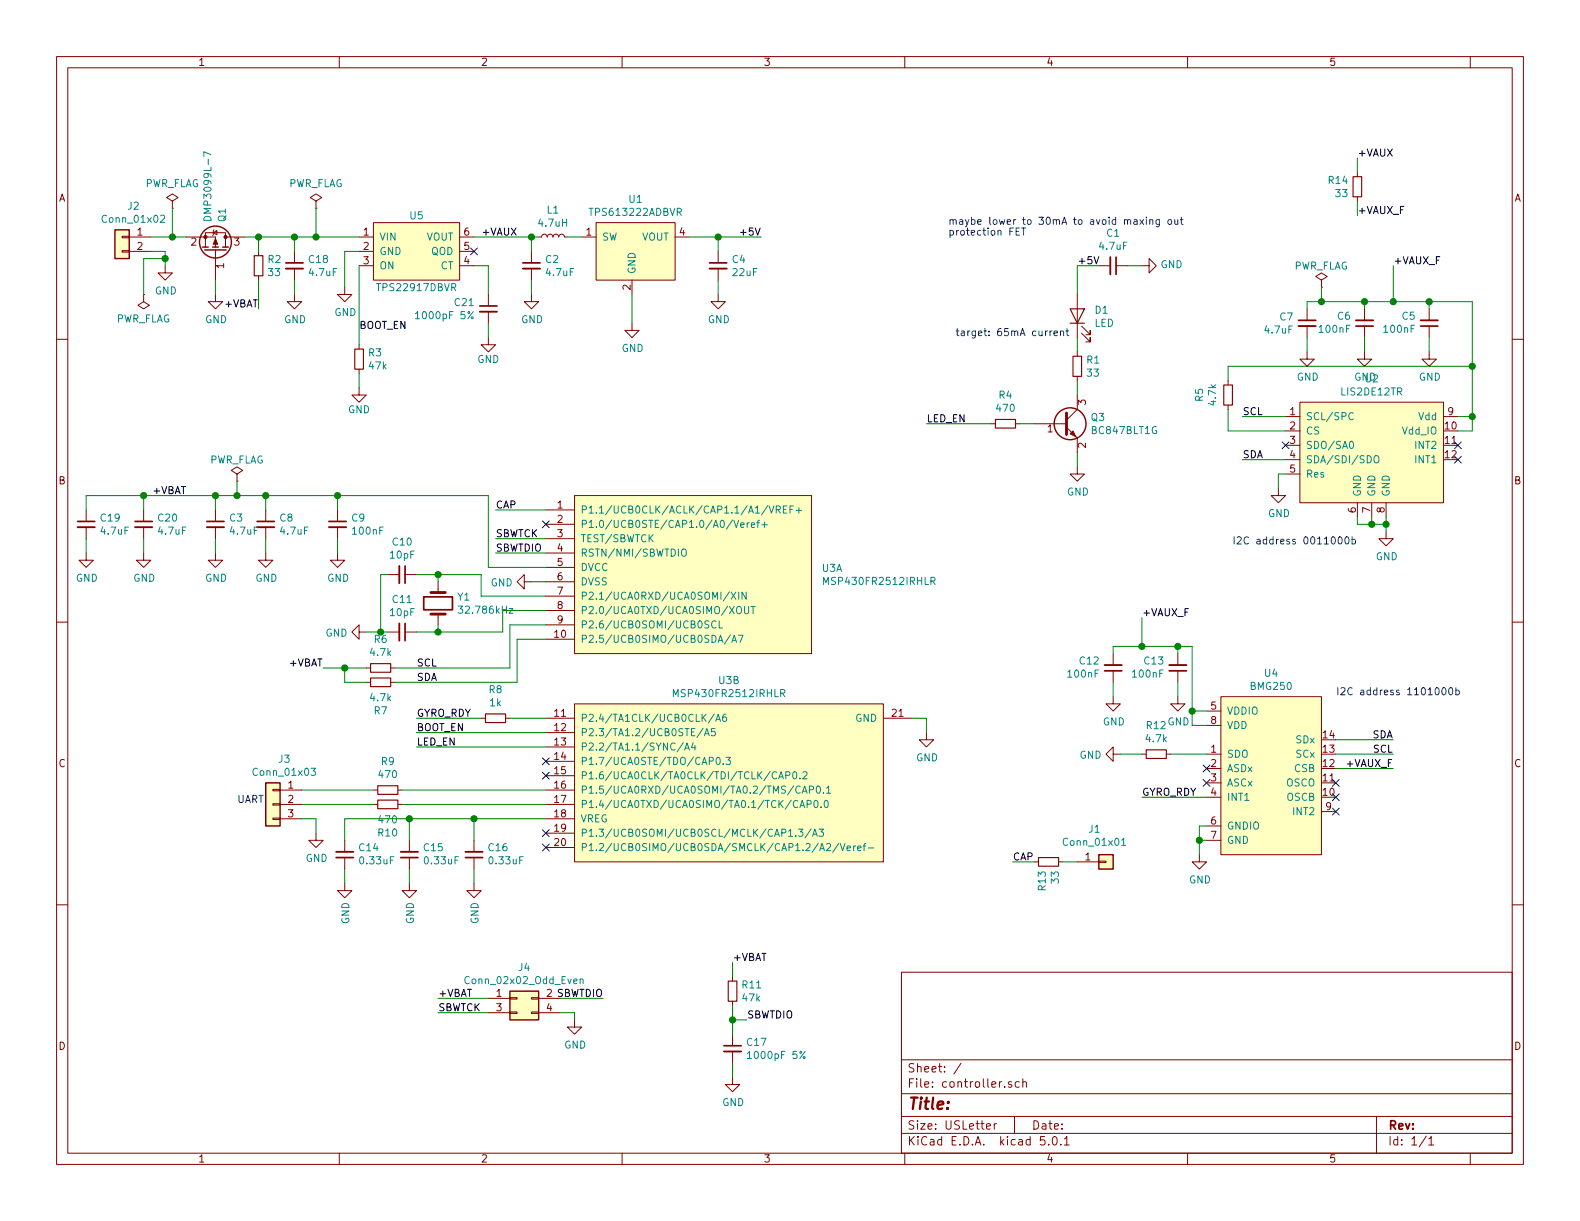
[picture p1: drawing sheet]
EESchema Schematic File Version 4
LIBS:controller-cache
EELAYER 26 0
EELAYER END
$Descr USLetter 11000 8500
encoding utf-8
Sheet 1 1
Title ""
Date ""
Rev ""
Comp ""
Comment1 ""
Comment2 ""
Comment3 ""
Comment4 ""
$EndDescr
$Comp
L controllerparts:LIS2DE12TR U2
U 1 1
P 9550 3100
F 0 "U2" H 9550 3565 50  0000 C CNN
F 1 "LIS2DE12TR" H 9550 3474 50  0000 C CNN
F 2 "controller:ST_LGA12" H 9550 3100 50  0001 C CNN
F 3 "" H 9550 3100 50  0001 C CNN
F 4 "511-LIS2DE12TR" H 9550 3100 50  0001 C CNN "Mouser"
	1    9550 3100
	1    0    0    -1  
$EndComp
$Comp
L controllerparts:BMG250 U4
U 1 1
P 8850 5150
F 0 "U4" H 8850 5615 50  0000 C CNN
F 1 "BMG250" H 8850 5524 50  0000 C CNN
F 2 "controller:Bosch_LGA14" H 8850 5150 50  0001 C CNN
F 3 "" H 8850 5150 50  0001 C CNN
F 4 "262-BMG250" H 8850 5150 50  0001 C CNN "Mouser"
	1    8850 5150
	1    0    0    -1  
$EndComp
$Comp
L controllerparts:TPS613222ADBVR U1
U 1 1
P 4400 1650
F 0 "U1" H 4425 1915 50  0000 C CNN
F 1 "TPS613222ADBVR" H 4425 1824 50  0000 C CNN
F 2 "TO_SOT_Packages_SMD:SOT-23-5_HandSoldering" H 4400 1650 50  0001 C CNN
F 3 "" H 4400 1650 50  0001 C CNN
F 4 "595-TPS613222ADBVR" H 4400 1650 50  0001 C CNN "Mouser"
	1    4400 1650
	1    0    0    -1  
$EndComp
$Comp
L Connector_Generic:Conn_01x02 J2
U 1 1
P 850 1650
F 0 "J2" H 770 1867 50  0000 C CNN
F 1 "Conn_01x02" H 770 1776 50  0000 C CNN
F 2 "Socket_Strips:Socket_Strip_Straight_1x02_Pitch1.27mm" H 850 1650 50  0001 C CNN
F 3 "~" H 850 1650 50  0001 C CNN
F 4 "NoPart" H 850 1650 50  0001 C CNN "Mouser"
	1    850  1650
	-1   0    0    -1  
$EndComp
$Comp
L power:GND #PWR0101
U 1 1
P 9650 3700
F 0 "#PWR0101" H 9650 3450 50  0001 C CNN
F 1 "GND" H 9655 3527 50  0000 C CNN
F 2 "" H 9650 3700 50  0001 C CNN
F 3 "" H 9650 3700 50  0001 C CNN
	1    9650 3700
	1    0    0    -1  
$EndComp
Wire Wire Line
	9650 3600 9650 3650
Wire Wire Line
	9550 3600 9550 3650
Wire Wire Line
	9550 3650 9650 3650
Wire Wire Line
	9450 3600 9450 3650
Wire Wire Line
	9450 3650 9550 3650
Connection ~ 9550 3650
$Comp
L power:GND #PWR0102
U 1 1
P 8350 5950
F 0 "#PWR0102" H 8350 5700 50  0001 C CNN
F 1 "GND" H 8355 5777 50  0000 C CNN
F 2 "" H 8350 5950 50  0001 C CNN
F 3 "" H 8350 5950 50  0001 C CNN
	1    8350 5950
	1    0    0    -1  
$EndComp
Wire Wire Line
	8400 5850 8350 5850
Wire Wire Line
	8350 5850 8350 5950
Wire Wire Line
	8400 5750 8350 5750
Wire Wire Line
	8350 5750 8350 5850
Connection ~ 8350 5850
$Comp
L power:GND #PWR0103
U 1 1
P 8900 3400
F 0 "#PWR0103" H 8900 3150 50  0001 C CNN
F 1 "GND" H 8905 3227 50  0000 C CNN
F 2 "" H 8900 3400 50  0001 C CNN
F 3 "" H 8900 3400 50  0001 C CNN
	1    8900 3400
	1    0    0    -1  
$EndComp
Wire Wire Line
	8950 3300 8900 3300
Wire Wire Line
	8900 3300 8900 3400
$Comp
L power:GND #PWR0104
U 1 1
P 4400 2250
F 0 "#PWR0104" H 4400 2000 50  0001 C CNN
F 1 "GND" H 4405 2077 50  0000 C CNN
F 2 "" H 4400 2250 50  0001 C CNN
F 3 "" H 4400 2250 50  0001 C CNN
	1    4400 2250
	1    0    0    -1  
$EndComp
Wire Wire Line
	4400 2050 4400 2250
$Comp
L power:GND #PWR0105
U 1 1
P 6450 5100
F 0 "#PWR0105" H 6450 4850 50  0001 C CNN
F 1 "GND" H 6455 4927 50  0000 C CNN
F 2 "" H 6450 5100 50  0001 C CNN
F 3 "" H 6450 5100 50  0001 C CNN
	1    6450 5100
	1    0    0    -1  
$EndComp
Wire Wire Line
	6450 5100 6450 5000
Wire Wire Line
	6450 5000 6350 5000
$Comp
L Device:C_Small C4
U 1 1
P 5000 1850
F 0 "C4" H 5092 1896 50  0000 L CNN
F 1 "22uF" H 5092 1805 50  0000 L CNN
F 2 "Capacitors_SMD:C_0805_HandSoldering" H 5000 1850 50  0001 C CNN
F 3 "~" H 5000 1850 50  0001 C CNN
F 4 "963-LMK212BJ226MG-T" H 5000 1850 50  0001 C CNN "Mouser"
	1    5000 1850
	1    0    0    -1  
$EndComp
$Comp
L power:GND #PWR0106
U 1 1
P 5000 2050
F 0 "#PWR0106" H 5000 1800 50  0001 C CNN
F 1 "GND" H 5005 1877 50  0000 C CNN
F 2 "" H 5000 2050 50  0001 C CNN
F 3 "" H 5000 2050 50  0001 C CNN
	1    5000 2050
	1    0    0    -1  
$EndComp
Wire Wire Line
	4800 1650 5000 1650
Wire Wire Line
	5000 1650 5000 1750
Wire Wire Line
	5000 1950 5000 2050
$Comp
L Device:L_Small L1
U 1 1
P 3850 1650
F 0 "L1" V 4035 1650 50  0000 C CNN
F 1 "4.7uH" V 3944 1650 50  0000 C CNN
F 2 "Inductors:Inductor_Taiyo-Yuden_NR-24xx_HandSoldering" H 3850 1650 50  0001 C CNN
F 3 "~" H 3850 1650 50  0001 C CNN
F 4 "963-NRH2410T4R7MN" V 3850 1650 50  0001 C CNN "Mouser"
	1    3850 1650
	0    -1   -1   0   
$EndComp
Wire Wire Line
	3950 1650 4050 1650
Wire Wire Line
	3750 1650 3700 1650
Wire Wire Line
	1500 3450 1500 3550
$Comp
L power:GND #PWR0107
U 1 1
P 1500 3850
F 0 "#PWR0107" H 1500 3600 50  0001 C CNN
F 1 "GND" H 1505 3677 50  0000 C CNN
F 2 "" H 1500 3850 50  0001 C CNN
F 3 "" H 1500 3850 50  0001 C CNN
	1    1500 3850
	1    0    0    -1  
$EndComp
Wire Wire Line
	1500 3750 1500 3850
Text Label 1300 3450 2    50   ~ 0
+VBAT
$Comp
L power:GND #PWR0108
U 1 1
P 1150 1850
F 0 "#PWR0108" H 1150 1600 50  0001 C CNN
F 1 "GND" H 1155 1677 50  0000 C CNN
F 2 "" H 1150 1850 50  0001 C CNN
F 3 "" H 1150 1850 50  0001 C CNN
	1    1150 1850
	1    0    0    -1  
$EndComp
Wire Wire Line
	1150 1850 1150 1800
Wire Wire Line
	1150 1750 1050 1750
Text Label 5300 1650 2    50   ~ 0
+5V
Wire Wire Line
	5300 1650 5000 1650
Connection ~ 5000 1650
Wire Wire Line
	1050 1650 1200 1650
Text Label 2500 2300 0    50   ~ 0
BOOT_EN
Text Label 7500 1850 0    50   ~ 0
+5V
Wire Wire Line
	7500 2350 7500 2450
Text Label 3350 1650 0    50   ~ 0
+VAUX
Wire Wire Line
	8300 4950 8300 5050
Wire Wire Line
	8300 5050 8400 5050
Connection ~ 8300 4950
Wire Wire Line
	8300 4950 8400 4950
$Comp
L Device:C_Small C13
U 1 1
P 8200 4650
F 0 "C13" H 8109 4604 50  0000 R CNN
F 1 "100nF" H 8109 4695 50  0000 R CNN
F 2 "Capacitors_SMD:C_0402" H 8200 4650 50  0001 C CNN
F 3 "~" H 8200 4650 50  0001 C CNN
F 4 "710-885012105018" H 8200 4650 50  0001 C CNN "Mouser"
	1    8200 4650
	1    0    0    1   
$EndComp
$Comp
L Device:C_Small C12
U 1 1
P 7750 4650
F 0 "C12" H 7659 4604 50  0000 R CNN
F 1 "100nF" H 7659 4695 50  0000 R CNN
F 2 "Capacitors_SMD:C_0402" H 7750 4650 50  0001 C CNN
F 3 "~" H 7750 4650 50  0001 C CNN
F 4 "710-885012105018" H 7750 4650 50  0001 C CNN "Mouser"
	1    7750 4650
	1    0    0    1   
$EndComp
Wire Wire Line
	8300 4500 8200 4500
Wire Wire Line
	7750 4500 7750 4550
Wire Wire Line
	8200 4500 8200 4550
Connection ~ 8200 4500
Wire Wire Line
	8200 4500 7950 4500
Wire Wire Line
	8300 4500 8300 4950
$Comp
L power:GND #PWR0109
U 1 1
P 7750 4850
F 0 "#PWR0109" H 7750 4600 50  0001 C CNN
F 1 "GND" H 7755 4677 50  0000 C CNN
F 2 "" H 7750 4850 50  0001 C CNN
F 3 "" H 7750 4850 50  0001 C CNN
	1    7750 4850
	1    0    0    -1  
$EndComp
Wire Wire Line
	7750 4750 7750 4850
$Comp
L power:GND #PWR0110
U 1 1
P 8200 4850
F 0 "#PWR0110" H 8200 4600 50  0001 C CNN
F 1 "GND" H 8205 4677 50  0000 C CNN
F 2 "" H 8200 4850 50  0001 C CNN
F 3 "" H 8200 4850 50  0001 C CNN
	1    8200 4850
	1    0    0    -1  
$EndComp
Wire Wire Line
	8200 4750 8200 4850
Text Label 9450 1100 0    50   ~ 0
+VAUX
$Comp
L Device:C_Small C5
U 1 1
P 9950 2250
F 0 "C5" H 9859 2204 50  0000 R CNN
F 1 "100nF" H 9859 2295 50  0000 R CNN
F 2 "Capacitors_SMD:C_0402" H 9950 2250 50  0001 C CNN
F 3 "~" H 9950 2250 50  0001 C CNN
F 4 "710-885012105018" H 9950 2250 50  0001 C CNN "Mouser"
	1    9950 2250
	1    0    0    1   
$EndComp
$Comp
L Device:C_Small C6
U 1 1
P 9500 2250
F 0 "C6" H 9409 2204 50  0000 R CNN
F 1 "100nF" H 9409 2295 50  0000 R CNN
F 2 "Capacitors_SMD:C_0402" H 9500 2250 50  0001 C CNN
F 3 "~" H 9500 2250 50  0001 C CNN
F 4 "710-885012105018" H 9500 2250 50  0001 C CNN "Mouser"
	1    9500 2250
	1    0    0    1   
$EndComp
Wire Wire Line
	9500 2100 9500 2150
Connection ~ 9500 2100
Wire Wire Line
	9950 2100 9950 2150
Connection ~ 9950 2100
Wire Wire Line
	9950 2100 9700 2100
$Comp
L power:GND #PWR0111
U 1 1
P 9500 2450
F 0 "#PWR0111" H 9500 2200 50  0001 C CNN
F 1 "GND" H 9505 2277 50  0000 C CNN
F 2 "" H 9500 2450 50  0001 C CNN
F 3 "" H 9500 2450 50  0001 C CNN
	1    9500 2450
	1    0    0    -1  
$EndComp
Wire Wire Line
	9500 2350 9500 2450
$Comp
L power:GND #PWR0112
U 1 1
P 9950 2450
F 0 "#PWR0112" H 9950 2200 50  0001 C CNN
F 1 "GND" H 9955 2277 50  0000 C CNN
F 2 "" H 9950 2450 50  0001 C CNN
F 3 "" H 9950 2450 50  0001 C CNN
	1    9950 2450
	1    0    0    -1  
$EndComp
Wire Wire Line
	9950 2350 9950 2450
Wire Wire Line
	10250 2100 10250 2550
Wire Wire Line
	10250 2900 10150 2900
Wire Wire Line
	10250 2900 10250 3000
Wire Wire Line
	10250 3000 10150 3000
Connection ~ 10250 2900
$Comp
L controllerparts:MSP430FR2512IRHLR U3
U 2 1
P 4900 4800
F 0 "U3" H 5075 4865 50  0000 C CNN
F 1 "MSP430FR2512IRHLR" H 5075 4774 50  0000 C CNN
F 2 "controller:TI_MSP430_VQFN20" H 4900 4800 50  0001 C CNN
F 3 "" H 4900 4800 50  0001 C CNN
F 4 "595-430FR2512IRHLR" H 4900 4800 50  0001 C CNN "Mouser"
	2    4900 4800
	1    0    0    -1  
$EndComp
$Comp
L Device:C_Small C16
U 1 1
P 3300 5950
F 0 "C16" H 3208 5904 50  0000 R CNN
F 1 "0.33uF" H 3208 5995 50  0000 R CNN
F 2 "Capacitors_SMD:C_0402" H 3300 5950 50  0001 C CNN
F 3 "~" H 3300 5950 50  0001 C CNN
F 4 "710-885012105003" H 3300 5950 50  0001 C CNN "Mouser"
	1    3300 5950
	-1   0    0    1   
$EndComp
$Comp
L power:GND #PWR0113
U 1 1
P 3300 6150
F 0 "#PWR0113" H 3300 5900 50  0001 C CNN
F 1 "GND" V 3305 6022 50  0000 R CNN
F 2 "" H 3300 6150 50  0001 C CNN
F 3 "" H 3300 6150 50  0001 C CNN
	1    3300 6150
	1    0    0    -1  
$EndComp
Wire Wire Line
	3300 5850 3300 5700
Wire Wire Line
	3300 5700 3800 5700
Wire Wire Line
	3300 6050 3300 6150
Wire Wire Line
	2800 5600 3800 5600
Wire Wire Line
	2800 5500 3800 5500
$Comp
L Device:Crystal Y1
U 1 1
P 3050 4200
F 0 "Y1" V 3004 4069 50  0000 R CNN
F 1 "32.786kHz" V 3095 4069 50  0000 R CNN
F 2 "Crystals:Crystal_DS26_d2.0mm_l6.0mm_Horizontal" H 3050 4200 50  0001 C CNN
F 3 "~" H 3050 4200 50  0001 C CNN
F 4 "520-ECS327-6-13-X" V 3050 4200 50  0001 C CNN "Mouser"
	1    3050 4200
	0    -1   1    0   
$EndComp
$Comp
L Device:C_Small C10
U 1 1
P 2800 4000
F 0 "C10" V 2571 4000 50  0000 C CNN
F 1 "10pF" V 2662 4000 50  0000 C CNN
F 2 "Capacitors_SMD:C_0402" H 2800 4000 50  0001 C CNN
F 3 "~" H 2800 4000 50  0001 C CNN
F 4 "81-GCQ1555C1H100RB1D" H 2800 4000 50  0001 C CNN "Mouser"
	1    2800 4000
	0    1    1    0   
$EndComp
$Comp
L Device:C_Small C11
U 1 1
P 2800 4400
F 0 "C11" V 2571 4400 50  0000 C CNN
F 1 "10pF" V 2662 4400 50  0000 C CNN
F 2 "Capacitors_SMD:C_0402" H 2800 4400 50  0001 C CNN
F 3 "~" H 2800 4400 50  0001 C CNN
F 4 "81-GCQ1555C1H100RB1D" V 2800 4400 50  0001 C CNN "Mouser"
	1    2800 4400
	0    1    1    0   
$EndComp
Wire Wire Line
	2900 4400 3050 4400
Wire Wire Line
	3050 4400 3050 4350
Wire Wire Line
	3800 4250 3500 4250
Wire Wire Line
	3500 4250 3500 4400
Wire Wire Line
	3500 4400 3050 4400
Connection ~ 3050 4400
Wire Wire Line
	2900 4000 3050 4000
Wire Wire Line
	3050 4000 3050 4050
Wire Wire Line
	3050 4000 3350 4000
Wire Wire Line
	3350 4000 3350 4150
Wire Wire Line
	3350 4150 3800 4150
Connection ~ 3050 4000
$Comp
L power:GND #PWR0114
U 1 1
P 3700 4050
F 0 "#PWR0114" H 3700 3800 50  0001 C CNN
F 1 "GND" V 3705 3922 50  0000 R CNN
F 2 "" H 3700 4050 50  0001 C CNN
F 3 "" H 3700 4050 50  0001 C CNN
	1    3700 4050
	0    1    1    0   
$EndComp
Wire Wire Line
	3700 4050 3800 4050
$Comp
L controllerparts:MSP430FR2512IRHLR U3
U 1 1
P 4900 3350
F 0 "U3" H 5719 2746 50  0000 L CNN
F 1 "MSP430FR2512IRHLR" H 5719 2655 50  0000 L CNN
F 2 "controller:TI_MSP430_VQFN20" H 4900 3350 50  0001 C CNN
F 3 "" H 4900 3350 50  0001 C CNN
F 4 "595-430FR2512IRHLR" H 4900 3350 50  0001 C CNN "Mouser"
	1    4900 3350
	1    0    0    -1  
$EndComp
Wire Wire Line
	2650 4000 2700 4000
$Comp
L power:GND #PWR0115
U 1 1
P 2550 4400
F 0 "#PWR0115" H 2550 4150 50  0001 C CNN
F 1 "GND" V 2555 4272 50  0000 R CNN
F 2 "" H 2550 4400 50  0001 C CNN
F 3 "" H 2550 4400 50  0001 C CNN
	1    2550 4400
	0    1    1    0   
$EndComp
Wire Wire Line
	2550 4400 2650 4400
Wire Wire Line
	3550 4650 3550 4350
Wire Wire Line
	3550 4350 3800 4350
Wire Wire Line
	3600 4750 3600 4450
Wire Wire Line
	3600 4450 3800 4450
$Comp
L Device:C_Small C8
U 1 1
P 1850 3650
F 0 "C8" H 1942 3696 50  0000 L CNN
F 1 "4.7uF" H 1942 3605 50  0000 L CNN
F 2 "Capacitors_SMD:C_0603_HandSoldering" H 1850 3650 50  0001 C CNN
F 3 "~" H 1850 3650 50  0001 C CNN
F 4 "810-CGB3B1X5R1A475MC" H 1850 3650 50  0001 C CNN "Mouser"
	1    1850 3650
	1    0    0    -1  
$EndComp
$Comp
L Device:C_Small C9
U 1 1
P 2350 3650
F 0 "C9" H 2442 3696 50  0000 L CNN
F 1 "100nF" H 2442 3605 50  0000 L CNN
F 2 "Capacitors_SMD:C_0402" H 2350 3650 50  0001 C CNN
F 3 "~" H 2350 3650 50  0001 C CNN
F 4 "710-885012105018" H 2350 3650 50  0001 C CNN "Mouser"
	1    2350 3650
	1    0    0    -1  
$EndComp
Wire Wire Line
	2350 3550 2350 3450
Wire Wire Line
	3400 3950 3800 3950
Wire Wire Line
	2350 3450 3400 3450
Wire Wire Line
	3400 3450 3400 3950
Wire Wire Line
	1850 3550 1850 3450
Wire Wire Line
	1850 3450 2350 3450
Connection ~ 2350 3450
Text Label 1800 2150 2    50   ~ 0
+VBAT
$Comp
L power:GND #PWR0116
U 1 1
P 1850 3850
F 0 "#PWR0116" H 1850 3600 50  0001 C CNN
F 1 "GND" H 1855 3677 50  0000 C CNN
F 2 "" H 1850 3850 50  0001 C CNN
F 3 "" H 1850 3850 50  0001 C CNN
	1    1850 3850
	1    0    0    -1  
$EndComp
$Comp
L power:GND #PWR0117
U 1 1
P 2350 3850
F 0 "#PWR0117" H 2350 3600 50  0001 C CNN
F 1 "GND" H 2355 3677 50  0000 C CNN
F 2 "" H 2350 3850 50  0001 C CNN
F 3 "" H 2350 3850 50  0001 C CNN
	1    2350 3850
	1    0    0    -1  
$EndComp
Wire Wire Line
	2650 4000 2650 4400
Connection ~ 2650 4400
Wire Wire Line
	2650 4400 2700 4400
Wire Wire Line
	2350 3750 2350 3850
Wire Wire Line
	1850 3750 1850 3850
Wire Wire Line
	3450 3750 3800 3750
Wire Wire Line
	3450 3850 3800 3850
Text Label 3450 3750 0    50   ~ 0
SBWTCK
Text Label 3450 3850 0    50   ~ 0
SBWTDIO
$Comp
L Device:R_Small R9
U 1 1
P 2700 5500
F 0 "R9" V 2896 5500 50  0000 C CNN
F 1 "470" V 2805 5500 50  0000 C CNN
F 2 "Resistors_SMD:R_0402" H 2700 5500 50  0001 C CNN
F 3 "~" H 2700 5500 50  0001 C CNN
F 4 "791-RMC1/16S-471JTH" H 2700 5500 50  0001 C CNN "Mouser"
	1    2700 5500
	0    -1   -1   0   
$EndComp
$Comp
L Device:R_Small R10
U 1 1
P 2700 5600
F 0 "R10" V 2896 5600 50  0000 C CNN
F 1 "470" V 2805 5600 50  0000 C CNN
F 2 "Resistors_SMD:R_0402" H 2700 5600 50  0001 C CNN
F 3 "~" H 2700 5600 50  0001 C CNN
F 4 "791-RMC1/16S-471JTH" H 2700 5600 50  0001 C CNN "Mouser"
	1    2700 5600
	0    -1   1    0   
$EndComp
Wire Wire Line
	2100 5600 2600 5600
$Comp
L power:GND #PWR0118
U 1 1
P 7500 3250
F 0 "#PWR0118" H 7500 3000 50  0001 C CNN
F 1 "GND" H 7505 3077 50  0000 C CNN
F 2 "" H 7500 3250 50  0001 C CNN
F 3 "" H 7500 3250 50  0001 C CNN
	1    7500 3250
	1    0    0    -1  
$EndComp
Wire Wire Line
	7500 3150 7500 3250
Wire Wire Line
	7500 2650 7500 2750
Wire Wire Line
	7100 2950 7200 2950
Wire Wire Line
	6450 2950 6900 2950
Text Label 6450 2950 0    50   ~ 0
LED_EN
Text Label 2900 5200 0    50   ~ 0
LED_EN
Text Label 2900 4650 0    50   ~ 0
SCL
Text Label 2900 4750 0    50   ~ 0
SDA
$Comp
L Connector_Generic:Conn_01x03 J3
U 1 1
P 1900 5600
F 0 "J3" H 1820 5917 50  0000 C CNN
F 1 "Conn_01x03" H 1820 5826 50  0000 C CNN
F 2 "Socket_Strips:Socket_Strip_Straight_1x03_Pitch1.27mm" H 1900 5600 50  0001 C CNN
F 3 "~" H 1900 5600 50  0001 C CNN
F 4 "NoPart" H 1900 5600 50  0001 C CNN "Mouser"
	1    1900 5600
	-1   0    0    -1  
$EndComp
Wire Wire Line
	2100 5500 2600 5500
$Comp
L power:GND #PWR0119
U 1 1
P 2200 5800
F 0 "#PWR0119" H 2200 5550 50  0001 C CNN
F 1 "GND" H 2205 5627 50  0000 C CNN
F 2 "" H 2200 5800 50  0001 C CNN
F 3 "" H 2200 5800 50  0001 C CNN
	1    2200 5800
	1    0    0    -1  
$EndComp
Wire Wire Line
	2200 5800 2200 5700
Wire Wire Line
	2200 5700 2100 5700
$Comp
L Device:C_Small C15
U 1 1
P 2850 5950
F 0 "C15" H 2758 5904 50  0000 R CNN
F 1 "0.33uF" H 2758 5995 50  0000 R CNN
F 2 "Capacitors_SMD:C_0402" H 2850 5950 50  0001 C CNN
F 3 "~" H 2850 5950 50  0001 C CNN
F 4 "710-885012105003" H 2850 5950 50  0001 C CNN "Mouser"
	1    2850 5950
	-1   0    0    1   
$EndComp
$Comp
L Device:C_Small C14
U 1 1
P 2400 5950
F 0 "C14" H 2308 5904 50  0000 R CNN
F 1 "0.33uF" H 2308 5995 50  0000 R CNN
F 2 "Capacitors_SMD:C_0402" H 2400 5950 50  0001 C CNN
F 3 "~" H 2400 5950 50  0001 C CNN
F 4 "710-885012105003" H 2400 5950 50  0001 C CNN "Mouser"
	1    2400 5950
	-1   0    0    1   
$EndComp
Wire Wire Line
	2850 5850 2850 5700
Wire Wire Line
	2850 5700 3300 5700
Connection ~ 3300 5700
Wire Wire Line
	2400 5850 2400 5700
Wire Wire Line
	2400 5700 2850 5700
Connection ~ 2850 5700
$Comp
L power:GND #PWR0120
U 1 1
P 2850 6150
F 0 "#PWR0120" H 2850 5900 50  0001 C CNN
F 1 "GND" V 2855 6022 50  0000 R CNN
F 2 "" H 2850 6150 50  0001 C CNN
F 3 "" H 2850 6150 50  0001 C CNN
	1    2850 6150
	1    0    0    -1  
$EndComp
$Comp
L power:GND #PWR0121
U 1 1
P 2400 6150
F 0 "#PWR0121" H 2400 5900 50  0001 C CNN
F 1 "GND" V 2405 6022 50  0000 R CNN
F 2 "" H 2400 6150 50  0001 C CNN
F 3 "" H 2400 6150 50  0001 C CNN
	1    2400 6150
	1    0    0    -1  
$EndComp
Wire Wire Line
	2400 6050 2400 6150
Wire Wire Line
	2850 6050 2850 6150
Text Label 2900 5100 0    50   ~ 0
BOOT_EN
Wire Wire Line
	2900 5100 3800 5100
Wire Wire Line
	2900 5200 3800 5200
Text Label 3450 3550 0    50   ~ 0
CAP
Wire Wire Line
	3450 3550 3800 3550
$Comp
L Connector_Generic:Conn_02x02_Odd_Even J4
U 1 1
P 3600 6950
F 0 "J4" H 3650 7167 50  0000 C CNN
F 1 "Conn_02x02_Odd_Even" H 3650 7076 50  0000 C CNN
F 2 "Socket_Strips:Socket_Strip_Straight_2x02_Pitch1.27mm" H 3600 6950 50  0001 C CNN
F 3 "~" H 3600 6950 50  0001 C CNN
F 4 "NoPart" H 3600 6950 50  0001 C CNN "Mouser"
	1    3600 6950
	1    0    0    -1  
$EndComp
$Comp
L power:GND #PWR0122
U 1 1
P 4000 7100
F 0 "#PWR0122" H 4000 6850 50  0001 C CNN
F 1 "GND" H 4005 6927 50  0000 C CNN
F 2 "" H 4000 7100 50  0001 C CNN
F 3 "" H 4000 7100 50  0001 C CNN
	1    4000 7100
	1    0    0    -1  
$EndComp
Wire Wire Line
	4000 7100 4000 7050
Wire Wire Line
	4000 7050 3900 7050
Wire Wire Line
	3050 6950 3400 6950
Wire Wire Line
	3050 7050 3400 7050
Wire Wire Line
	4200 6950 3900 6950
Text Label 3050 7050 0    50   ~ 0
SBWTCK
Text Label 4200 6950 2    50   ~ 0
SBWTDIO
Text Label 3050 6950 0    50   ~ 0
+VBAT
Text Label 5200 7100 0    50   ~ 0
SBWTDIO
$Comp
L Device:R_Small R11
U 1 1
P 5100 6900
F 0 "R11" H 5159 6946 50  0000 L CNN
F 1 "47k" H 5159 6855 50  0000 L CNN
F 2 "Resistors_SMD:R_0603_HandSoldering" H 5100 6900 50  0001 C CNN
F 3 "~" H 5100 6900 50  0001 C CNN
F 4 "603-RC0603JR-0747KL" H 5100 6900 50  0001 C CNN "Mouser"
	1    5100 6900
	1    0    0    -1  
$EndComp
Wire Wire Line
	5100 7000 5100 7100
Wire Wire Line
	5100 7100 5200 7100
$Comp
L Device:C_Small C17
U 1 1
P 5100 7300
F 0 "C17" H 5192 7346 50  0000 L CNN
F 1 "1000pF 5%" H 5192 7255 50  0000 L CNN
F 2 "Capacitors_SMD:C_0805_HandSoldering" H 5100 7300 50  0001 C CNN
F 3 "~" H 5100 7300 50  0001 C CNN
F 4 "710-885012207033" H 5100 7300 50  0001 C CNN "Mouser"
	1    5100 7300
	1    0    0    -1  
$EndComp
Wire Wire Line
	5100 7100 5100 7200
Connection ~ 5100 7100
Wire Wire Line
	5100 6700 5100 6800
Text Label 5100 6700 0    50   ~ 0
+VBAT
$Comp
L power:GND #PWR0123
U 1 1
P 5100 7500
F 0 "#PWR0123" H 5100 7250 50  0001 C CNN
F 1 "GND" H 5105 7327 50  0000 C CNN
F 2 "" H 5100 7500 50  0001 C CNN
F 3 "" H 5100 7500 50  0001 C CNN
	1    5100 7500
	1    0    0    -1  
$EndComp
Wire Wire Line
	5100 7400 5100 7500
$Comp
L Device:C_Small C2
U 1 1
P 3700 1850
F 0 "C2" H 3792 1896 50  0000 L CNN
F 1 "4.7uF" H 3792 1805 50  0000 L CNN
F 2 "Capacitors_SMD:C_0603_HandSoldering" H 3700 1850 50  0001 C CNN
F 3 "~" H 3700 1850 50  0001 C CNN
F 4 "810-CGB3B1X5R1A475MC" H 3700 1850 50  0001 C CNN "Mouser"
	1    3700 1850
	1    0    0    -1  
$EndComp
$Comp
L power:GND #PWR0124
U 1 1
P 3700 2050
F 0 "#PWR0124" H 3700 1800 50  0001 C CNN
F 1 "GND" H 3705 1877 50  0000 C CNN
F 2 "" H 3700 2050 50  0001 C CNN
F 3 "" H 3700 2050 50  0001 C CNN
	1    3700 2050
	1    0    0    -1  
$EndComp
Wire Wire Line
	3700 1950 3700 2050
Wire Wire Line
	3700 1750 3700 1650
$Comp
L Device:C_Small C1
U 1 1
P 7750 1850
F 0 "C1" V 7521 1850 50  0000 C CNN
F 1 "4.7uF" V 7612 1850 50  0000 C CNN
F 2 "Capacitors_SMD:C_0603_HandSoldering" H 7750 1850 50  0001 C CNN
F 3 "~" H 7750 1850 50  0001 C CNN
F 4 "810-CGB3B1X5R1A475MC" H 7750 1850 50  0001 C CNN "Mouser"
	1    7750 1850
	0    1    1    0   
$EndComp
$Comp
L power:GND #PWR0125
U 1 1
P 7950 1850
F 0 "#PWR0125" H 7950 1600 50  0001 C CNN
F 1 "GND" V 7955 1722 50  0000 R CNN
F 2 "" H 7950 1850 50  0001 C CNN
F 3 "" H 7950 1850 50  0001 C CNN
	1    7950 1850
	0    -1   -1   0   
$EndComp
Wire Wire Line
	7950 1850 7850 1850
Wire Wire Line
	7650 1850 7500 1850
Wire Wire Line
	7500 1850 7500 2050
$Comp
L Device:C_Small C3
U 1 1
P 1500 3650
F 0 "C3" H 1592 3696 50  0000 L CNN
F 1 "4.7uF" H 1592 3605 50  0000 L CNN
F 2 "Capacitors_SMD:C_0603_HandSoldering" H 1500 3650 50  0001 C CNN
F 3 "~" H 1500 3650 50  0001 C CNN
F 4 "810-CGB3B1X5R1A475MC" H 1500 3650 50  0001 C CNN "Mouser"
	1    1500 3650
	1    0    0    -1  
$EndComp
Text Notes 6650 2350 0    50   ~ 0
target: 65mA current
Text Notes 1650 5600 0    50   ~ 0
UART
Wire Wire Line
	8650 2900 8950 2900
Wire Wire Line
	8650 3200 8950 3200
Wire Wire Line
	8550 2850 8550 3000
Wire Wire Line
	8550 3000 8950 3000
Wire Wire Line
	8550 2650 8550 2550
Wire Wire Line
	8550 2550 10250 2550
Connection ~ 10250 2550
Wire Wire Line
	10250 2550 10250 2900
Text Label 8650 2900 0    50   ~ 0
SCL
Text Label 8650 3200 0    50   ~ 0
SDA
$Comp
L Device:R_Small R6
U 1 1
P 2650 4650
F 0 "R6" V 2846 4650 50  0000 C CNN
F 1 "4.7k" V 2755 4650 50  0000 C CNN
F 2 "Resistors_SMD:R_0402" H 2650 4650 50  0001 C CNN
F 3 "~" H 2650 4650 50  0001 C CNN
F 4 "603-RT0402FRE074K7L" V 2650 4650 50  0001 C CNN "Mouser"
	1    2650 4650
	0    -1   -1   0   
$EndComp
$Comp
L Device:R_Small R7
U 1 1
P 2650 4750
F 0 "R7" V 2846 4750 50  0000 C CNN
F 1 "4.7k" V 2755 4750 50  0000 C CNN
F 2 "Resistors_SMD:R_0402" H 2650 4750 50  0001 C CNN
F 3 "~" H 2650 4750 50  0001 C CNN
F 4 "603-RT0402FRE074K7L" H 2650 4750 50  0001 C CNN "Mouser"
	1    2650 4750
	0    1    1    0   
$EndComp
Wire Wire Line
	2750 4650 3550 4650
Wire Wire Line
	2750 4750 3600 4750
Wire Wire Line
	2400 4650 2550 4650
Wire Wire Line
	2400 4650 2400 4750
Wire Wire Line
	2400 4750 2550 4750
Text Label 2250 4650 2    50   ~ 0
+VBAT
Wire Wire Line
	2250 4650 2400 4650
Connection ~ 2400 4650
NoConn ~ 8950 3100
$Comp
L Device:C_Small C7
U 1 1
P 9100 2250
F 0 "C7" H 9192 2296 50  0000 L CNN
F 1 "4.7uF" H 9192 2205 50  0000 L CNN
F 2 "Capacitors_SMD:C_0603_HandSoldering" H 9100 2250 50  0001 C CNN
F 3 "~" H 9100 2250 50  0001 C CNN
F 4 "810-CGB3B1X5R1A475MC" H 9100 2250 50  0001 C CNN "Mouser"
	1    9100 2250
	-1   0    0    -1  
$EndComp
$Comp
L power:GND #PWR0126
U 1 1
P 9100 2450
F 0 "#PWR0126" H 9100 2200 50  0001 C CNN
F 1 "GND" H 9105 2277 50  0000 C CNN
F 2 "" H 9100 2450 50  0001 C CNN
F 3 "" H 9100 2450 50  0001 C CNN
	1    9100 2450
	1    0    0    -1  
$EndComp
Wire Wire Line
	9500 2100 9200 2100
Wire Wire Line
	9100 2100 9100 2150
Wire Wire Line
	9100 2350 9100 2450
NoConn ~ 10150 3100
NoConn ~ 10150 3200
Wire Wire Line
	7950 5550 8400 5550
Text Label 7950 5550 0    50   ~ 0
GYRO_RDY
$Comp
L power:GND #PWR0127
U 1 1
P 7800 5250
F 0 "#PWR0127" H 7800 5000 50  0001 C CNN
F 1 "GND" V 7805 5122 50  0000 R CNN
F 2 "" H 7800 5250 50  0001 C CNN
F 3 "" H 7800 5250 50  0001 C CNN
	1    7800 5250
	0    1    1    0   
$EndComp
Wire Wire Line
	8150 5250 8400 5250
Text Label 9700 5250 2    50   ~ 0
SCL
Wire Wire Line
	9700 5250 9300 5250
Text Label 9700 5150 2    50   ~ 0
SDA
Wire Wire Line
	9700 5150 9300 5150
NoConn ~ 9300 5650
Wire Wire Line
	9300 5350 9700 5350
Text Notes 9450 3800 2    50   ~ 0
I2C address 0011000b
Text Notes 9300 4850 0    50   ~ 0
I2C address 1101000b
NoConn ~ 9300 5450
NoConn ~ 9300 5550
NoConn ~ 8400 5350
NoConn ~ 8400 5450
Text Label 2900 5000 0    50   ~ 0
GYRO_RDY
Wire Wire Line
	3550 5000 3800 5000
Wire Wire Line
	2900 5000 3350 5000
$Comp
L Device:R_Small R8
U 1 1
P 3450 5000
F 0 "R8" V 3646 5000 50  0000 C CNN
F 1 "1k" V 3555 5000 50  0000 C CNN
F 2 "Resistors_SMD:R_0603_HandSoldering" H 3450 5000 50  0001 C CNN
F 3 "~" H 3450 5000 50  0001 C CNN
F 4 "755-ESR03EZPJ102" H 3450 5000 50  0001 C CNN "Mouser"
	1    3450 5000
	0    -1   -1   0   
$EndComp
$Comp
L Device:R_Small R5
U 1 1
P 8550 2750
F 0 "R5" V 8746 2750 50  0000 C CNN
F 1 "4.7k" V 8655 2750 50  0000 C CNN
F 2 "Resistors_SMD:R_0402" H 8550 2750 50  0001 C CNN
F 3 "~" H 8550 2750 50  0001 C CNN
F 4 "603-RT0402FRE074K7L" H 8550 2750 50  0001 C CNN "Mouser"
	1    8550 2750
	-1   0    0    1   
$EndComp
$Comp
L Device:Q_NPN_BEC Q3
U 1 1
P 7400 2950
F 0 "Q3" H 7591 2996 50  0000 L CNN
F 1 "BC847BLT1G" H 7591 2905 50  0000 L CNN
F 2 "TO_SOT_Packages_SMD:SOT-23_Handsoldering" H 7600 3050 50  0001 C CNN
F 3 "~" H 7400 2950 50  0001 C CNN
F 4 "863-BC847BLT1G" H 7400 2950 50  0001 C CNN "Mouser"
	1    7400 2950
	1    0    0    -1  
$EndComp
$Comp
L Device:R_Small R1
U 1 1
P 7500 2550
F 0 "R1" H 7559 2596 50  0000 L CNN
F 1 "33" H 7559 2505 50  0000 L CNN
F 2 "Resistors_SMD:R_0603_HandSoldering" H 7500 2550 50  0001 C CNN
F 3 "~" H 7500 2550 50  0001 C CNN
F 4 "755-ESR03EZPJ330" H 7500 2550 50  0001 C CNN "Mouser"
	1    7500 2550
	1    0    0    -1  
$EndComp
$Comp
L Device:R_Small R4
U 1 1
P 7000 2950
F 0 "R4" V 7196 2950 50  0000 C CNN
F 1 "470" V 7105 2950 50  0000 C CNN
F 2 "Resistors_SMD:R_0402" H 7000 2950 50  0001 C CNN
F 3 "~" H 7000 2950 50  0001 C CNN
F 4 "791-RMC1/16S-471JTH" V 7000 2950 50  0001 C CNN "Mouser"
	1    7000 2950
	0    1    -1   0   
$EndComp
$Comp
L power:GND #PWR0128
U 1 1
P 1500 2050
F 0 "#PWR0128" H 1500 1800 50  0001 C CNN
F 1 "GND" H 1505 1877 50  0000 C CNN
F 2 "" H 1500 2050 50  0001 C CNN
F 3 "" H 1500 2050 50  0001 C CNN
	1    1500 2050
	1    0    0    -1  
$EndComp
Wire Wire Line
	1500 1950 1500 2050
$Comp
L Device:LED D1
U 1 1
P 7500 2200
F 0 "D1" V 7538 2083 50  0000 R CNN
F 1 "LED" V 7447 2083 50  0000 R CNN
F 2 "Socket_Strips:Socket_Strip_Straight_1x02_Pitch1.27mm" H 7500 2200 50  0001 C CNN
F 3 "~" H 7500 2200 50  0001 C CNN
F 4 "941-JB3030W00A0UC435" V 7500 2200 50  0001 C CNN "Mouser"
	1    7500 2200
	0    -1   -1   0   
$EndComp
NoConn ~ 3800 3650
NoConn ~ 3800 5300
NoConn ~ 3800 5400
NoConn ~ 3800 5800
NoConn ~ 3800 5900
$Comp
L Connector_Generic:Conn_01x01 J1
U 1 1
P 7700 6000
F 0 "J1" H 7620 5775 50  0000 C CNN
F 1 "Conn_01x01" H 7620 5866 50  0000 C CNN
F 2 "Socket_Strips:Socket_Strip_Straight_1x01_Pitch2.54mm" H 7700 6000 50  0001 C CNN
F 3 "~" H 7700 6000 50  0001 C CNN
F 4 "NoPart" H 7700 6000 50  0001 C CNN "Mouser"
	1    7700 6000
	1    0    0    1   
$EndComp
Text Label 7050 6000 0    50   ~ 0
CAP
$Comp
L power:PWR_FLAG #FLG0101
U 1 1
P 1200 1450
F 0 "#FLG0101" H 1200 1525 50  0001 C CNN
F 1 "PWR_FLAG" H 1200 1624 50  0000 C CNN
F 2 "" H 1200 1450 50  0001 C CNN
F 3 "~" H 1200 1450 50  0001 C CNN
	1    1200 1450
	1    0    0    -1  
$EndComp
$Comp
L power:PWR_FLAG #FLG0102
U 1 1
P 2200 1450
F 0 "#FLG0102" H 2200 1525 50  0001 C CNN
F 1 "PWR_FLAG" H 2200 1624 50  0000 C CNN
F 2 "" H 2200 1450 50  0001 C CNN
F 3 "~" H 2200 1450 50  0001 C CNN
	1    2200 1450
	1    0    0    -1  
$EndComp
$Comp
L power:PWR_FLAG #FLG0104
U 1 1
P 1000 2050
F 0 "#FLG0104" H 1000 2125 50  0001 C CNN
F 1 "PWR_FLAG" H 1000 2223 50  0000 C CNN
F 2 "" H 1000 2050 50  0001 C CNN
F 3 "~" H 1000 2050 50  0001 C CNN
	1    1000 2050
	-1   0    0    1   
$EndComp
Wire Wire Line
	1000 2050 1000 1800
Wire Wire Line
	1000 1800 1150 1800
Connection ~ 1150 1800
Wire Wire Line
	1150 1800 1150 1750
Wire Wire Line
	1200 1450 1200 1650
Connection ~ 1200 1650
Wire Wire Line
	1200 1650 1300 1650
Wire Wire Line
	2200 1450 2200 1650
Connection ~ 3700 1650
$Comp
L Device:R_Small R12
U 1 1
P 8050 5250
F 0 "R12" V 8246 5250 50  0000 C CNN
F 1 "4.7k" V 8155 5250 50  0000 C CNN
F 2 "Resistors_SMD:R_0402" H 8050 5250 50  0001 C CNN
F 3 "~" H 8050 5250 50  0001 C CNN
F 4 "603-RT0402FRE074K7L" V 8050 5250 50  0001 C CNN "Mouser"
	1    8050 5250
	0    -1   -1   0   
$EndComp
Wire Wire Line
	7950 5250 7800 5250
Wire Wire Line
	9650 3700 9650 3650
Connection ~ 9650 3650
Text Notes 6600 1650 0    50   ~ 0
maybe lower to 30mA to avoid maxing out \nprotection FET
Wire Wire Line
	3300 1650 3700 1650
Wire Wire Line
	1500 3450 1650 3450
Connection ~ 1850 3450
Connection ~ 1500 3450
Wire Wire Line
	1700 1650 1800 1650
Connection ~ 2200 1650
Wire Wire Line
	1000 3450 1500 3450
$Comp
L Device:R_Small R2
U 1 1
P 1800 1850
F 0 "R2" H 1859 1896 50  0000 L CNN
F 1 "33" H 1859 1805 50  0000 L CNN
F 2 "Resistors_SMD:R_0603_HandSoldering" H 1800 1850 50  0001 C CNN
F 3 "~" H 1800 1850 50  0001 C CNN
F 4 "755-ESR03EZPJ330" H 1800 1850 50  0001 C CNN "Mouser"
	1    1800 1850
	1    0    0    -1  
$EndComp
Wire Wire Line
	1800 1750 1800 1650
Connection ~ 1800 1650
Wire Wire Line
	1800 1950 1800 2150
$Comp
L Device:C_Small C20
U 1 1
P 1000 3650
F 0 "C20" H 1092 3696 50  0000 L CNN
F 1 "4.7uF" H 1092 3605 50  0000 L CNN
F 2 "Capacitors_SMD:C_0603_HandSoldering" H 1000 3650 50  0001 C CNN
F 3 "~" H 1000 3650 50  0001 C CNN
F 4 "810-CGB3B1X5R1A475MC" H 1000 3650 50  0001 C CNN "Mouser"
	1    1000 3650
	1    0    0    -1  
$EndComp
$Comp
L power:GND #PWR0129
U 1 1
P 1000 3850
F 0 "#PWR0129" H 1000 3600 50  0001 C CNN
F 1 "GND" H 1005 3677 50  0000 C CNN
F 2 "" H 1000 3850 50  0001 C CNN
F 3 "" H 1000 3850 50  0001 C CNN
	1    1000 3850
	1    0    0    -1  
$EndComp
Wire Wire Line
	1000 3750 1000 3850
Wire Wire Line
	1000 3550 1000 3450
$Comp
L Device:C_Small C19
U 1 1
P 600 3650
F 0 "C19" H 692 3696 50  0000 L CNN
F 1 "4.7uF" H 692 3605 50  0000 L CNN
F 2 "Capacitors_SMD:C_0603_HandSoldering" H 600 3650 50  0001 C CNN
F 3 "~" H 600 3650 50  0001 C CNN
F 4 "810-CGB3B1X5R1A475MC" H 600 3650 50  0001 C CNN "Mouser"
	1    600  3650
	1    0    0    -1  
$EndComp
Wire Wire Line
	600  3550 600  3450
Wire Wire Line
	600  3450 1000 3450
Connection ~ 1000 3450
$Comp
L power:GND #PWR0130
U 1 1
P 600 3850
F 0 "#PWR0130" H 600 3600 50  0001 C CNN
F 1 "GND" H 605 3677 50  0000 C CNN
F 2 "" H 600 3850 50  0001 C CNN
F 3 "" H 600 3850 50  0001 C CNN
	1    600  3850
	1    0    0    -1  
$EndComp
Wire Wire Line
	600  3750 600  3850
Wire Wire Line
	1800 1650 2050 1650
$Comp
L Device:C_Small C18
U 1 1
P 2050 1850
F 0 "C18" H 2142 1896 50  0000 L CNN
F 1 "4.7uF" H 2142 1805 50  0000 L CNN
F 2 "Capacitors_SMD:C_0603_HandSoldering" H 2050 1850 50  0001 C CNN
F 3 "~" H 2050 1850 50  0001 C CNN
F 4 "810-CGB3B1X5R1A475MC" H 2050 1850 50  0001 C CNN "Mouser"
	1    2050 1850
	1    0    0    -1  
$EndComp
$Comp
L power:GND #PWR0131
U 1 1
P 2050 2050
F 0 "#PWR0131" H 2050 1800 50  0001 C CNN
F 1 "GND" H 2055 1877 50  0000 C CNN
F 2 "" H 2050 2050 50  0001 C CNN
F 3 "" H 2050 2050 50  0001 C CNN
	1    2050 2050
	1    0    0    -1  
$EndComp
Wire Wire Line
	2050 1950 2050 2050
$Comp
L Device:R_Small R14
U 1 1
P 9450 1300
F 0 "R14" H 9509 1346 50  0000 L CNN
F 1 "33" H 9509 1255 50  0000 L CNN
F 2 "Resistors_SMD:R_0603_HandSoldering" H 9450 1300 50  0001 C CNN
F 3 "~" H 9450 1300 50  0001 C CNN
F 4 "755-ESR03EZPJ330" H 9450 1300 50  0001 C CNN "Mouser"
	1    9450 1300
	-1   0    0    -1  
$EndComp
Wire Wire Line
	9450 1400 9450 1500
Wire Wire Line
	9450 1100 9450 1200
Connection ~ 7950 4500
Wire Wire Line
	7950 4500 7750 4500
$Comp
L Device:R_Small R13
U 1 1
P 7300 6000
F 0 "R13" H 7359 6046 50  0000 L CNN
F 1 "33" H 7359 5955 50  0000 L CNN
F 2 "Resistors_SMD:R_0603_HandSoldering" H 7300 6000 50  0001 C CNN
F 3 "~" H 7300 6000 50  0001 C CNN
F 4 "755-ESR03EZPJ330" H 7300 6000 50  0001 C CNN "Mouser"
	1    7300 6000
	0    -1   1    0   
$EndComp
Wire Wire Line
	7200 6000 7050 6000
Wire Wire Line
	7400 6000 7500 6000
$Comp
L power:PWR_FLAG #FLG0106
U 1 1
P 9200 2000
F 0 "#FLG0106" H 9200 2075 50  0001 C CNN
F 1 "PWR_FLAG" H 9200 2150 50  0000 C CNN
F 2 "" H 9200 2000 50  0001 C CNN
F 3 "~" H 9200 2000 50  0001 C CNN
	1    9200 2000
	-1   0    0    -1  
$EndComp
Wire Wire Line
	9200 2000 9200 2100
Connection ~ 9200 2100
Wire Wire Line
	9200 2100 9100 2100
Wire Wire Line
	2050 1650 2050 1750
Connection ~ 2050 1650
Wire Wire Line
	2050 1650 2200 1650
$Comp
L power:PWR_FLAG #FLG0107
U 1 1
P 1650 3350
F 0 "#FLG0107" H 1650 3425 50  0001 C CNN
F 1 "PWR_FLAG" H 1650 3500 50  0000 C CNN
F 2 "" H 1650 3350 50  0001 C CNN
F 3 "~" H 1650 3350 50  0001 C CNN
	1    1650 3350
	1    0    0    -1  
$EndComp
Wire Wire Line
	1650 3350 1650 3450
Connection ~ 1650 3450
Wire Wire Line
	1650 3450 1850 3450
$Comp
L controllerparts:TPS22917DBVR U5
U 1 1
P 2900 1500
F 0 "U5" H 2900 1500 50  0000 C CNN
F 1 "TPS22917DBVR" H 2900 1000 50  0000 C CNN
F 2 "TO_SOT_Packages_SMD:SOT-23-6_Handsoldering" H 2900 1500 50  0001 C CNN
F 3 "" H 2900 1500 50  0001 C CNN
F 4 "595-TPS22917DBVR" H 2900 1500 50  0001 C CNN "Mouser"
	1    2900 1500
	1    0    0    -1  
$EndComp
$Comp
L power:GND #PWR0132
U 1 1
P 2400 2000
F 0 "#PWR0132" H 2400 1750 50  0001 C CNN
F 1 "GND" H 2405 1827 50  0000 C CNN
F 2 "" H 2400 2000 50  0001 C CNN
F 3 "" H 2400 2000 50  0001 C CNN
	1    2400 2000
	1    0    0    -1  
$EndComp
Wire Wire Line
	2400 2000 2400 1750
Wire Wire Line
	2400 1750 2500 1750
Wire Wire Line
	2200 1650 2500 1650
NoConn ~ 3300 1750
$Comp
L power:GND #PWR0134
U 1 1
P 3400 2350
F 0 "#PWR0134" H 3400 2100 50  0001 C CNN
F 1 "GND" H 3400 2200 50  0000 C CNN
F 2 "" H 3400 2350 50  0001 C CNN
F 3 "" H 3400 2350 50  0001 C CNN
	1    3400 2350
	1    0    0    -1  
$EndComp
Wire Wire Line
	3400 2050 3400 1850
Wire Wire Line
	3400 1850 3300 1850
$Comp
L Device:R_Small R3
U 1 1
P 2500 2500
F 0 "R3" H 2559 2546 50  0000 L CNN
F 1 "47k" H 2559 2455 50  0000 L CNN
F 2 "Resistors_SMD:R_0603_HandSoldering" H 2500 2500 50  0001 C CNN
F 3 "~" H 2500 2500 50  0001 C CNN
F 4 "603-RC0603JR-0747KL" H 2500 2500 50  0001 C CNN "Mouser"
	1    2500 2500
	1    0    0    -1  
$EndComp
$Comp
L power:GND #PWR0133
U 1 1
P 2500 2700
F 0 "#PWR0133" H 2500 2450 50  0001 C CNN
F 1 "GND" H 2500 2550 50  0000 C CNN
F 2 "" H 2500 2700 50  0001 C CNN
F 3 "" H 2500 2700 50  0001 C CNN
	1    2500 2700
	1    0    0    -1  
$EndComp
Wire Wire Line
	2500 1850 2500 2400
Wire Wire Line
	2500 2600 2500 2700
$Comp
L Device:C_Small C21
U 1 1
P 3400 2150
F 0 "C21" H 3492 2196 50  0000 L CNN
F 1 "1000pF 5%" H 3492 2105 50  0000 L CNN
F 2 "Capacitors_SMD:C_0805_HandSoldering" H 3400 2150 50  0001 C CNN
F 3 "~" H 3400 2150 50  0001 C CNN
F 4 "710-885012207033" H 3400 2150 50  0001 C CNN "Mouser"
	1    3400 2150
	-1   0    0    -1  
$EndComp
Wire Wire Line
	3400 2250 3400 2350
$Comp
L Device:Q_PMOS_GSD Q1
U 1 1
P 1500 1750
F 0 "Q1" H 1700 1800 50  0000 L CNN
F 1 "DMP3099L-7" H 1700 1700 50  0000 L CNN
F 2 "TO_SOT_Packages_SMD:SOT-23_Handsoldering" H 1700 1850 50  0001 C CNN
F 3 "~" H 1500 1750 50  0001 C CNN
F 4 "621-DMP3099L-7" H 1500 1750 50  0001 C CNN "Mouser"
	1    1500 1750
	0    1    -1   0   
$EndComp
Wire Wire Line
	9950 2100 10250 2100
Text Label 9450 1500 0    50   ~ 0
+VAUX_F
Text Label 9700 1850 0    50   ~ 0
+VAUX_F
Wire Wire Line
	9700 1850 9700 2100
Connection ~ 9700 2100
Wire Wire Line
	9700 2100 9500 2100
Text Label 7950 4300 0    50   ~ 0
+VAUX_F
Wire Wire Line
	7950 4300 7950 4500
Text Label 9700 5350 2    50   ~ 0
+VAUX_F
$EndSCHEMATC
